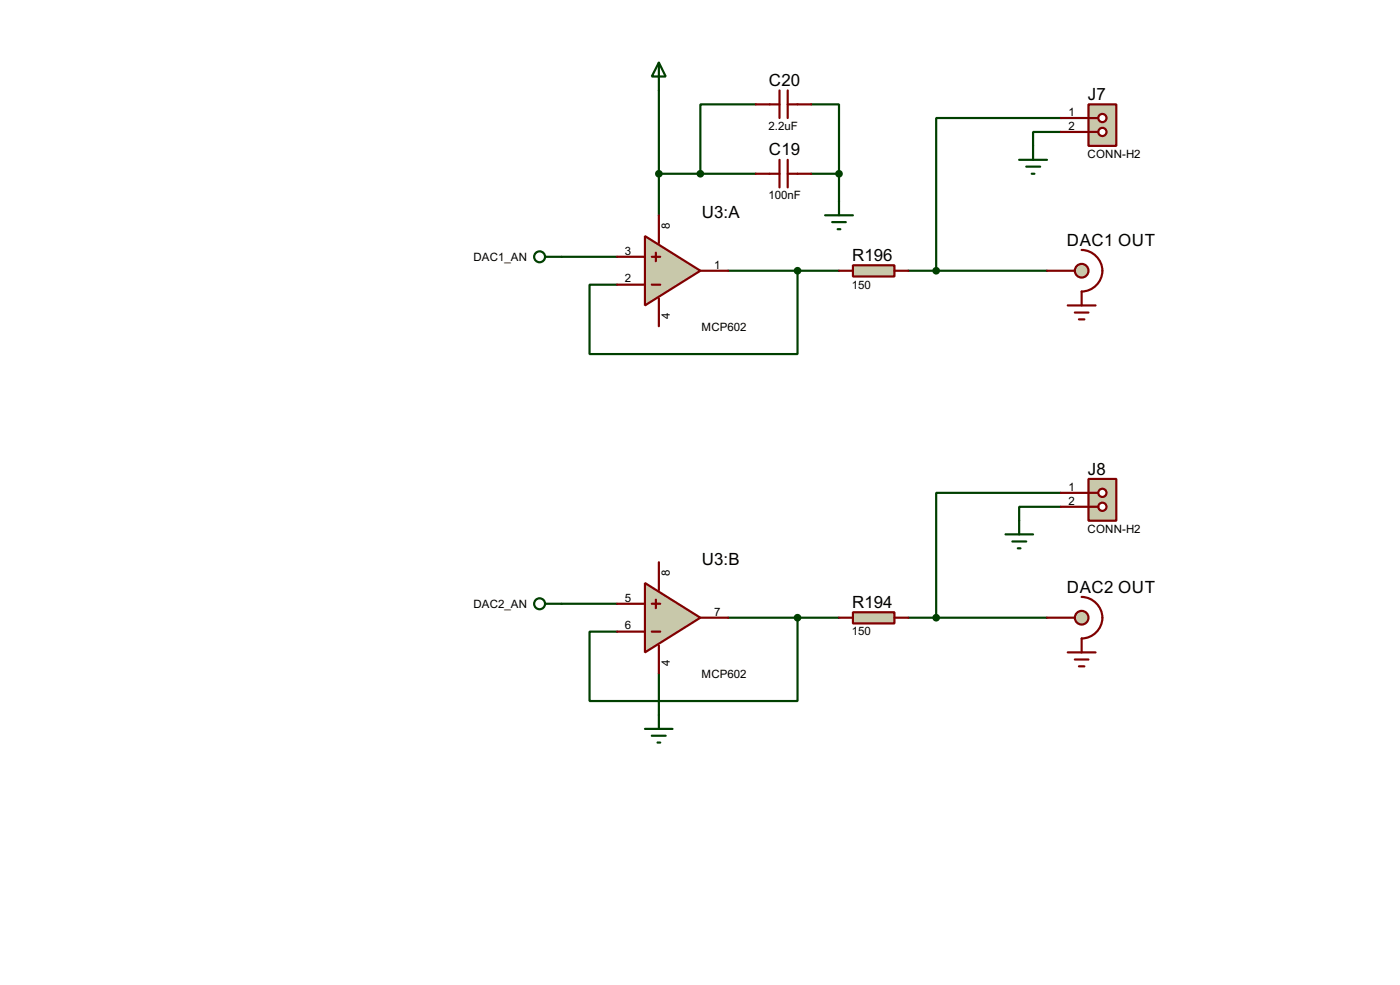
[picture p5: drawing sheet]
<svg xmlns="http://www.w3.org/2000/svg" width="256mm" height="180mm" viewBox="0 0 256 180" stroke-linecap="round" stroke-linejoin="round" font-family="sans-serif">
<g fill="none" stroke="#004000" stroke-width=".4">
<path d="M120.7 16.6v22.8M138.5 19.1h-10.2v12.7M148.6 19.1h5.1v12.7M120.7 31.8h17.8M148.6 31.8h5.1M153.7 31.8v5.1M194.4 21.6h-22.9v28M194.4 24.2h-5.1v2.5M99.9 47h13.2M133.4 49.6h20.3M146.1 49.6v15.2h-38.1v-12.7h5.1M166.4 49.6h25.4"/>
<path d="M194.4 90.2h-22.9v22.9M194.4 92.8h-7.7v2.5M99.9 110.5h13.2M133.4 113.1h20.3M146.1 113.1v15.2h-38.1v-12.7h5.1M166.4 113.1h25.4M120.7 123.2v7.7"/>
<circle cx="98.8" cy="47" r="1"/>
<circle cx="98.8" cy="110.5" r="1"/>
</g>
<circle cx="198.1" cy="49.6" r="1.25" fill="#c8c8aa" stroke="#800000" stroke-width=".4"/>
<path d="M191.8 49.6h5.1M195.6 55.9h5.1M196.9 57.2h2.5M197.7 58.5h1M198.2 45.8a3.8 3.8 0 0 1 3.8 3.8 3.8 3.8 0 0 1-3.8 3.8v2.5" fill="none" stroke="#800000" stroke-width=".4"/>
<circle cx="198.1" cy="113.1" r="1.25" fill="#c8c8aa" stroke="#800000" stroke-width=".4"/>
<g fill="none" stroke="#800000" stroke-width=".4">
<path d="M138.5 19.1h4.3M142.8 16.6v5M144.3 16.6v5M144.3 19.1h4.3M138.5 31.8h4.3M142.8 29.3v5M144.3 29.3v5M144.3 31.8h4.3M191.8 113.1h5.1M195.6 119.4h5.1M198.2 109.3a3.8 3.8 0 0 1 3.8 3.8 3.8 3.8 0 0 1-3.8 3.8v2.5M196.9 120.7h2.5"/>
<path d="M197.7 122h1"/>
</g>
<path d="M120.7 11.5l1.3 2.5h-2.6zM120.7 11.5v5.1M151.2 39.4h5.1M153.7 36.9v2.5M152.5 40.7h2.5M153.5 42h.5M118.2 133.4h5M119.4 134.7h2.6M120.5 135.9h.5M120.7 130.9v2.5" fill="none" stroke="#004000" stroke-width=".4"/>
<g fill="#004000" stroke="#004000" stroke-width=".4">
<circle cx="128.3" cy="31.8" r=".5"/>
<circle cx="153.7" cy="31.8" r=".5"/>
</g>
<path d="M118.2 43.2l10.1 6.4-10.1 6.3z" fill="#c8c8aa" stroke="#800000" stroke-width=".4"/>
<path d="M120.7 39.4v5.1M113.1 52.1h5.1M113.1 47h5.1M119.4 52.1h1.6M119.4 47h1.6M120.2 46.3v1.5M120.7 54.7v5M128.3 49.6h5.1" fill="none" stroke="#800000" stroke-width=".4"/>
<path d="M118.2 106.7l10.1 6.4-10.1 6.3z" fill="#c8c8aa" stroke="#800000" stroke-width=".4"/>
<path d="M113.1 115.6h5.1M113.1 110.5h5.1M119.4 115.6h1.6M119.4 110.5h1.6M120.2 109.8v1.5M120.7 102.9v5.1M120.7 118.2v5M128.3 113.1h5.1" fill="none" stroke="#800000" stroke-width=".4"/>
<circle cx="120.7" cy="31.8" r=".5" fill="#004000" stroke="#004000" stroke-width=".4"/>
<path d="M156.3 48.6h7.6v2h-7.6z" fill="#c8c8aa" stroke="#800000" stroke-width=".4"/>
<path d="M153.7 49.6h2.6M163.9 49.6h2.5" fill="none" stroke="#800000" stroke-width=".4"/>
<path d="M156.3 112.1h7.6v2h-7.6z" fill="#c8c8aa" stroke="#800000" stroke-width=".4"/>
<path d="M153.7 113.1h2.6M163.9 113.1h2.5" fill="none" stroke="#800000" stroke-width=".4"/>
<g fill="#004000" stroke="#004000" stroke-width=".4">
<circle cx="146.1" cy="113.1" r=".5"/>
<circle cx="146.1" cy="49.6" r=".5"/>
</g>
<path d="M199.4 19.1h5.1v7.6h-5.1z" fill="#c8c8aa" stroke="#800000" stroke-width=".4"/>
<path d="M199.4 21.6h1.8" fill="none" stroke="#800000" stroke-width=".4"/>
<circle cx="201.9" cy="24.2" r=".75" fill="#feffff" stroke="#800000" stroke-width=".4"/>
<path d="M199.4 24.2h1.8" fill="none" stroke="#800000" stroke-width=".4"/>
<circle cx="201.9" cy="21.6" r=".75" fill="#feffff" stroke="#800000" stroke-width=".4"/>
<path d="M194.4 21.6h5M194.4 24.2h5" fill="none" stroke="#800000" stroke-width=".4"/>
<path d="M199.4 87.7h5.1v7.6h-5.1z" fill="#c8c8aa" stroke="#800000" stroke-width=".4"/>
<path d="M199.4 90.2h1.8" fill="none" stroke="#800000" stroke-width=".4"/>
<circle cx="201.9" cy="92.8" r=".75" fill="#feffff" stroke="#800000" stroke-width=".4"/>
<path d="M199.4 92.8h1.8" fill="none" stroke="#800000" stroke-width=".4"/>
<circle cx="201.9" cy="90.2" r=".75" fill="#feffff" stroke="#800000" stroke-width=".4"/>
<path d="M194.4 90.2h5M194.4 92.8h5" fill="none" stroke="#800000" stroke-width=".4"/>
<g fill="#004000" stroke="#004000" stroke-width=".4">
<circle cx="171.5" cy="49.6" r=".5"/>
<circle cx="171.5" cy="113.1" r=".5"/>
</g>
<path d="M186.7 29.3h5.1M188 30.5h2.6M189 31.8h.5M189.3 26.7v2.6M184.2 97.8h5.1M185.5 99.1h2.5M186.7 95.3v2.5M186.5 100.4h.5" fill="none" stroke="#004000" stroke-width=".4"/>
<g font-size="3.5">
<text x="140.9" y="15.7">C20</text>
<text x="199.3" y="18.3">J7</text>
<text x="140.9" y="28.5">C19</text>
<text x="128.6" y="39.9">U3:A</text>
<text x="156.1" y="47.8">R196</text>
<text x="195.5" y="45">DAC1 OUT</text>
<text x="199.3" y="86.9">J8</text>
<text x="128.6" y="103.4">U3:B</text>
<text x="156.1" y="111.3">R194</text>
<text x="195.5" y="108.5">DAC2 OUT</text>
</g>
<g font-size="2.4">
<text x="140.8" y="23.8">2.2uF</text>
<text x="195.8" y="21.2">1</text>
<text x="195.8" y="23.8">2</text>
<text x="199.2" y="28.9">CONN-H2</text>
<text x="122.7" y="42" transform="rotate(-90 122.7 42)">8</text>
<text x="140.8" y="36.5">100nF</text>
<text x="86.7" y="47.8">DAC1_AN</text>
<text x="114.5" y="46.6">3</text>
<text x="114.5" y="51.7">2</text>
<text x="130.9" y="49.2">1</text>
<text x="156.1" y="52.8">150</text>
<text x="122.7" y="58.4" transform="rotate(-90 122.7 58.4)">4</text>
<text x="128.5" y="60.7">MCP602</text>
<text x="195.8" y="89.8">1</text>
<text x="195.8" y="92.4">2</text>
<text x="199.2" y="97.5">CONN-H2</text>
<text x="122.7" y="105.5" transform="rotate(-90 122.7 105.5)">8</text>
<text x="86.7" y="111.3">DAC2_AN</text>
<text x="114.5" y="110.1">5</text>
<text x="130.9" y="112.7">7</text>
<text x="114.5" y="115.2">6</text>
<text x="156.1" y="116.3">150</text>
<text x="122.7" y="121.9" transform="rotate(-90 122.7 121.9)">4</text>
<text x="128.5" y="124.2">MCP602</text>
</g>
</svg>
